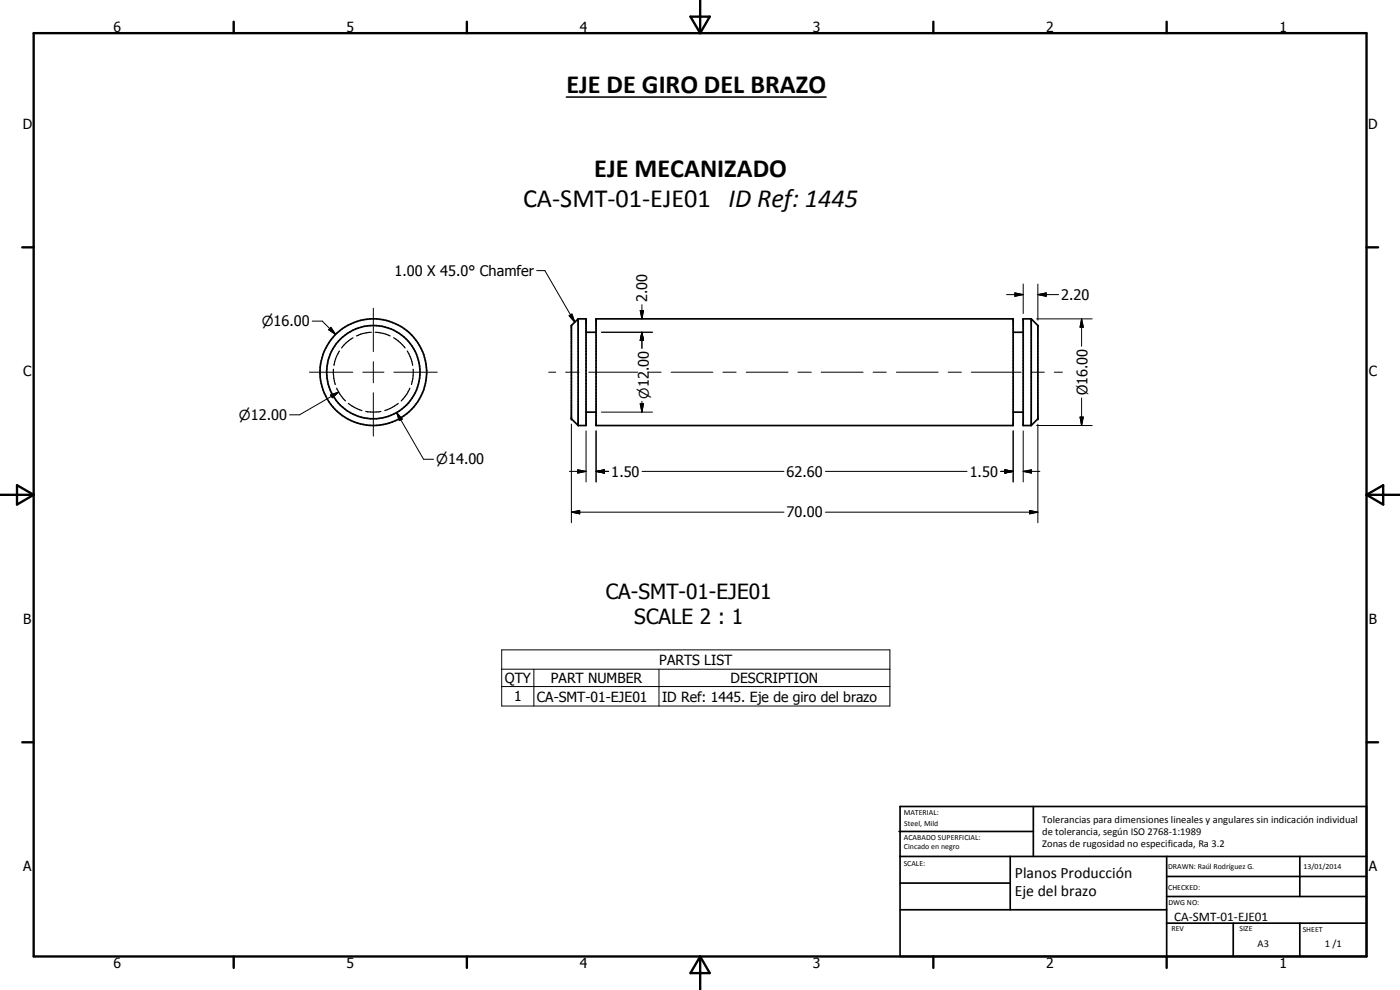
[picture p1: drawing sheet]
<svg xmlns="http://www.w3.org/2000/svg" width="420mm" height="297mm" viewBox="0 0 420 297" stroke-linecap="round" stroke-linejoin="round" font-family="sans-serif">
<g fill="none" stroke="#000" stroke-width=".35">
<path d="M111.5 99.7l-2.4 .3-2.1 .8M112.6 99.7l2.4 .3 2.1 .8M100.1 110.8l.1 2.8 .4 1.8M101 116.5l1 1.8 1.7 2M101.8 105.3l-.8 1.6-.8 2.7M105.9 101.3l-2 1.5-1.4 1.6M118.1 101.3l2 1.5 1.5 1.6M122.2 105.3l1.2 2.4 .5 1.9M123 116.5l-.9 1.8-1.7 2M124 110.8l-.1 2.8-.4 1.8M104.6 121l1.7 1.2 2.3 1M109.8 123.4l2.2 .3 2.3-.3"/>
<path d="M119.5 121l-1.7 1.2-2.3 1"/>
</g>
<g fill="none" stroke="#000" stroke-width=".51">
<path d="M173.5 95.7h2.4v32h-2.4M173.5 95.7v32M173.5 95.7l-2 2v27.9l2 2.1M175.9 99.7h3M178.9 95.7h125.2v32h-125.2zM304.1 99.7h3M309.5 95.7h-2.4v32h2.4M309.5 95.7v32M309.5 95.7l2 2v27.9l-2 2.1M175.9 123.7h3M304.1 123.7h3M269.8 249.5h40.3"/>
<path d="M270.1 242h140v45h-140zM270.1 257h140M303.2 257v16M310.1 242v15M350.1 257v30M390.1 257v12M270.1 265h33.1M270.1 273h80M350.1 277h60M350.1 269h60M350.1 263h60M370.1 277v10"/>
<path d="M390.1 277v10"/>
<circle cx="112" cy="111.7" r="14"/>
<circle cx="112" cy="111.7" r="16"/>
</g>
<g fill="#000">
<circle cx="173.5" cy="95.7" r=".25"/>
<circle cx="175.9" cy="95.7" r=".25"/>
<circle cx="178.9" cy="95.7" r=".25"/>
<circle cx="304.1" cy="95.7" r=".25"/>
<circle cx="307.1" cy="95.7" r=".25"/>
<circle cx="309.5" cy="95.7" r=".25"/>
<circle cx="171.5" cy="125.6" r=".25"/>
<circle cx="311.5" cy="125.6" r=".25"/>
</g>
<g fill="none" stroke="#000" stroke-width=".71">
<path d="M10.1 9.9h400v277.1h-400zM70.1 6.5v3.4M140.1 6.5v3.4M207.2 5h5.8l-2.9 4.9zM210.1 0v9.9M280.1 6.5v3.4M350.1 6.5v3.4M6.7 74.2h3.4M410.1 74.2h3.5M.1 148.5h10M5.1 145.6l5 2.9-5 2.9zM410.1 148.5h10"/>
<path d="M410.1 148.5l5-2.9v5.8zM6.7 222.7h3.4M410.1 222.7h3.5M70.1 287v3.4M140.1 287v3.4M210.1 287v10M210.1 287l2.9 5h-5.8zM280.1 287v3.4M350.1 287v3.4"/>
</g>
<g fill="none" stroke="#000" stroke-width=".3">
<path d="M93.7 96.4h3l4 4M99.3 98.2l1.4 2.2-2.1-1.5zM112 92.5v13M161.1 81.2h2.4l9 15.4M170.8 94.7l.9-.5 .8 2.4zM180.5 99.7h15.3M192.1 93.2h1l-.5 2.5zM192.6 99.7l.5 2.5h-1zM192.6 91.4v4.3M192.6 99.7v4.8M302.1 88.4h5M304.6 87.9l2.5 .5-2.5 .5z"/>
<path d="M307.1 85.2v8.9M311.1 95.7h16.7M311.5 88.4l2.5-.5v1zM311.5 85.2v10.9M311.5 88.4h6.2M324.6 95.7l.5 2.5h-1zM324.6 95.7v8.2M92.9 111.7h13M99.2 118.5l2.4-.9-1.9 1.7zM101.6 117.6l-11.7 6.9h-3M108.9 111.7h6.3M112 108.5v6.4"/>
<path d="M112 117.9v13M118.2 111.7h13M164.7 111.7h2.1M169.7 111.7h4.1M176.7 111.7h14.7M194.4 111.7h4M201.4 111.7h12.5M216.9 111.7h4M223.9 111.7h12.6M239.5 111.7h4M246.5 111.7h12.5M262 111.7h4"/>
<path d="M269 111.7h12.5M284.6 111.7h3.9M291.5 111.7h14.9M309.4 111.7h4M316.4 111.7h2.4M324.6 119.4v8.3M119 123.8l1.7 1.9-.9 .5zM119 123.8l8.1 14h3M171.5 127.3v29.5M175.9 129.3v15.3M178.9 129.3v15.3M180.5 123.7h15.3"/>
<path d="M192.1 121.2h1l-.5 2.5zM192.6 120.4v3.3M304.1 129.3v15.3M307.1 129.3v15.3M311.1 127.7h16.7M311.5 127.3v29.5M324.1 125.1h1l-.5 2.6zM170.9 141.4h5M171.5 153.7l2.5-.5v1zM171.5 153.7h63.8M173.4 141l2.5 .4-2.5 .5zM178.9 141.4l2.5-.4v.9z"/>
<path d="M178.9 141.4h3.8M192.7 141.4h42.6M247.7 153.7h63.8M247.7 141.4h42.5M300.3 141.4h3.8M301.6 141l2.5 .4-2.5 .5zM307.1 141.4l2.5-.4v.9zM307.1 141.4h5M309 153.2l2.5 .5-2.5 .5zM150.6 195h116.5v16.8h-116.5zM150.6 200.8h116.5M150.6 206h116.5"/>
<path d="M160.2 200.8v11M197.8 200.8v11"/>
</g>
<g fill="#000">
<path d="M99.3 98.2l1.4 2.2-2.1-1.5zM170.8 94.7l.9-.5 .8 2.4zM192.1 93.2h1l-.5 2.5zM304.6 87.9l2.5 .5-2.5 .5zM311.5 88.4l2.5-.5v1zM324.6 95.7l.5 2.5h-1zM99.2 118.5l2.4-.9-1.9 1.7zM192.6 99.7l.5 2.5h-1zM119 123.8l1.7 1.9-.9 .5zM192.1 121.2h1l-.5 2.5zM324.1 125.1h1l-.5 2.6zM173.4 141l2.5 .4-2.5 .5z"/>
<path d="M171.5 153.7l2.5-.5v1zM178.9 141.4l2.5-.4v.9zM301.6 141l2.5 .4-2.5 .5zM309 153.2l2.5 .5-2.5 .5zM307.1 141.4l2.5-.4v.9z"/>
</g>
<path d="M170 29.1h77.9" fill="none" stroke="#000" stroke-width=".46"/>
<g font-size="7.9">
<text x="170" y="28">EJE DE GIRO DEL BRAZO</text>
<text x="178.3" y="53.1">EJE MECANIZADO</text>
<text x="157" y="62.1">CA-SMT-01-EJE01 ID Ref: 1445</text>
</g>
<g font-size="6.3">
<text x="181.8" y="179.7">CA-SMT-01-EJE01</text>
<text x="190.4" y="187.2">SCALE 2 : 1</text>
</g>
<g font-size="4.7">
<text x="304.6" y="263.5">Planos Producción</text>
<text x="304.6" y="268.9">Eje del brazo</text>
</g>
<g font-size="4.4">
<text x="118.4" y="82.8">1.00 X 45.0° Chamfer</text>
<text x="194.3" y="90.7" transform="rotate(-90 194.3 90.7)">2.00</text>
<text x="318.5" y="90">2.20</text>
<text x="194.7" y="111.4" transform="rotate(-90 194.7 111.4)">.00</text>
<text x="326.3" y="118.7" transform="rotate(-90 326.3 118.7)">Ø16.00</text>
<text x="183.5" y="143">1.50</text>
<text x="236.1" y="143">62.60</text>
<text x="291" y="143">1.50</text>
<text x="236.1" y="155.2">70.00</text>
</g>
<g font-size="4.2">
<text x="34" y="9.6">6</text>
<text x="104" y="9.6">5</text>
<text x="174" y="9.6">4</text>
<text x="244" y="9.6">3</text>
<text x="314" y="9.6">2</text>
<text x="384" y="9.6">1</text>
<text x="6.8" y="38.7">D</text>
<text x="410.6" y="38.7">D</text>
<text x="78.6" y="97.9">n16.00</text>
<text x="7" y="112.9">C</text>
<text x="410.8" y="112.9">C</text>
<text x="71.7" y="126">n12.00</text>
<text x="130.9" y="139.3">n14.00</text>
<text x="7" y="187.1">B</text>
<text x="410.8" y="187.1">B</text>
<text x="197.9" y="199.5">PARTS LIST</text>
<text x="151.5" y="205">QTY</text>
<text x="165.3" y="204.9">PART NUMBER</text>
<text x="219.3" y="205">DESCRIPTION</text>
<text x="154.3" y="210.4">1</text>
<text x="161.2" y="210.5">CA-SMT-01-EJE01</text>
<text x="198.7" y="210.5">ID Ref: 1445. Eje de giro del brazo</text>
<text x="7" y="261.4">A</text>
<text x="410.8" y="261.4">A</text>
<text x="34" y="290.4">6</text>
<text x="104" y="290.4">5</text>
<text x="174" y="290.4">4</text>
<text x="244" y="290.4">3</text>
<text x="314" y="290.4">2</text>
<text x="384" y="290.4">1</text>
</g>
<text font-size="4" x="194.7" y="119.6" transform="rotate(-90 194.7 119.6)">n12</text>
<text font-size="3.9" x="352.4" y="276.3">CA-SMT-01-EJE01</text>
<g font-size="3.1">
<text x="312.7" y="246.8">Tolerancias para dimensiones lineales y angulares sin indicación individual</text>
<text x="312.7" y="250.4">de tolerancia, según ISO 2768-1:1989</text>
<text x="312.7" y="254">Zonas de rugosidad no especificada, Ra 3.2</text>
<text x="377.4" y="284.1">A3</text>
<text x="397.6" y="284.2">1 /1</text>
</g>
<g font-size="2.4">
<text x="271.2" y="244.4">MATERIAL:</text>
<text x="271.3" y="252">ACABADO SUPERFICIAL:</text>
<text x="271.4" y="247.9">Steel, Mild</text>
<text x="271.3" y="254.6">Cincado en negro</text>
<text x="271.2" y="259.7">SCALE:</text>
<text x="350.6" y="260.8">DRAWN: Raúl Rodríguez G.</text>
<text x="391.2" y="260.6">13/01/2014</text>
<text x="350.6" y="267">CHECKED:</text>
<text x="350.6" y="271.4">DWG NO:</text>
<text x="351.6" y="279.3">REV</text>
<text x="372" y="279.4">SIZE</text>
<text x="391" y="279.6">SHEET</text>
</g>
</svg>
